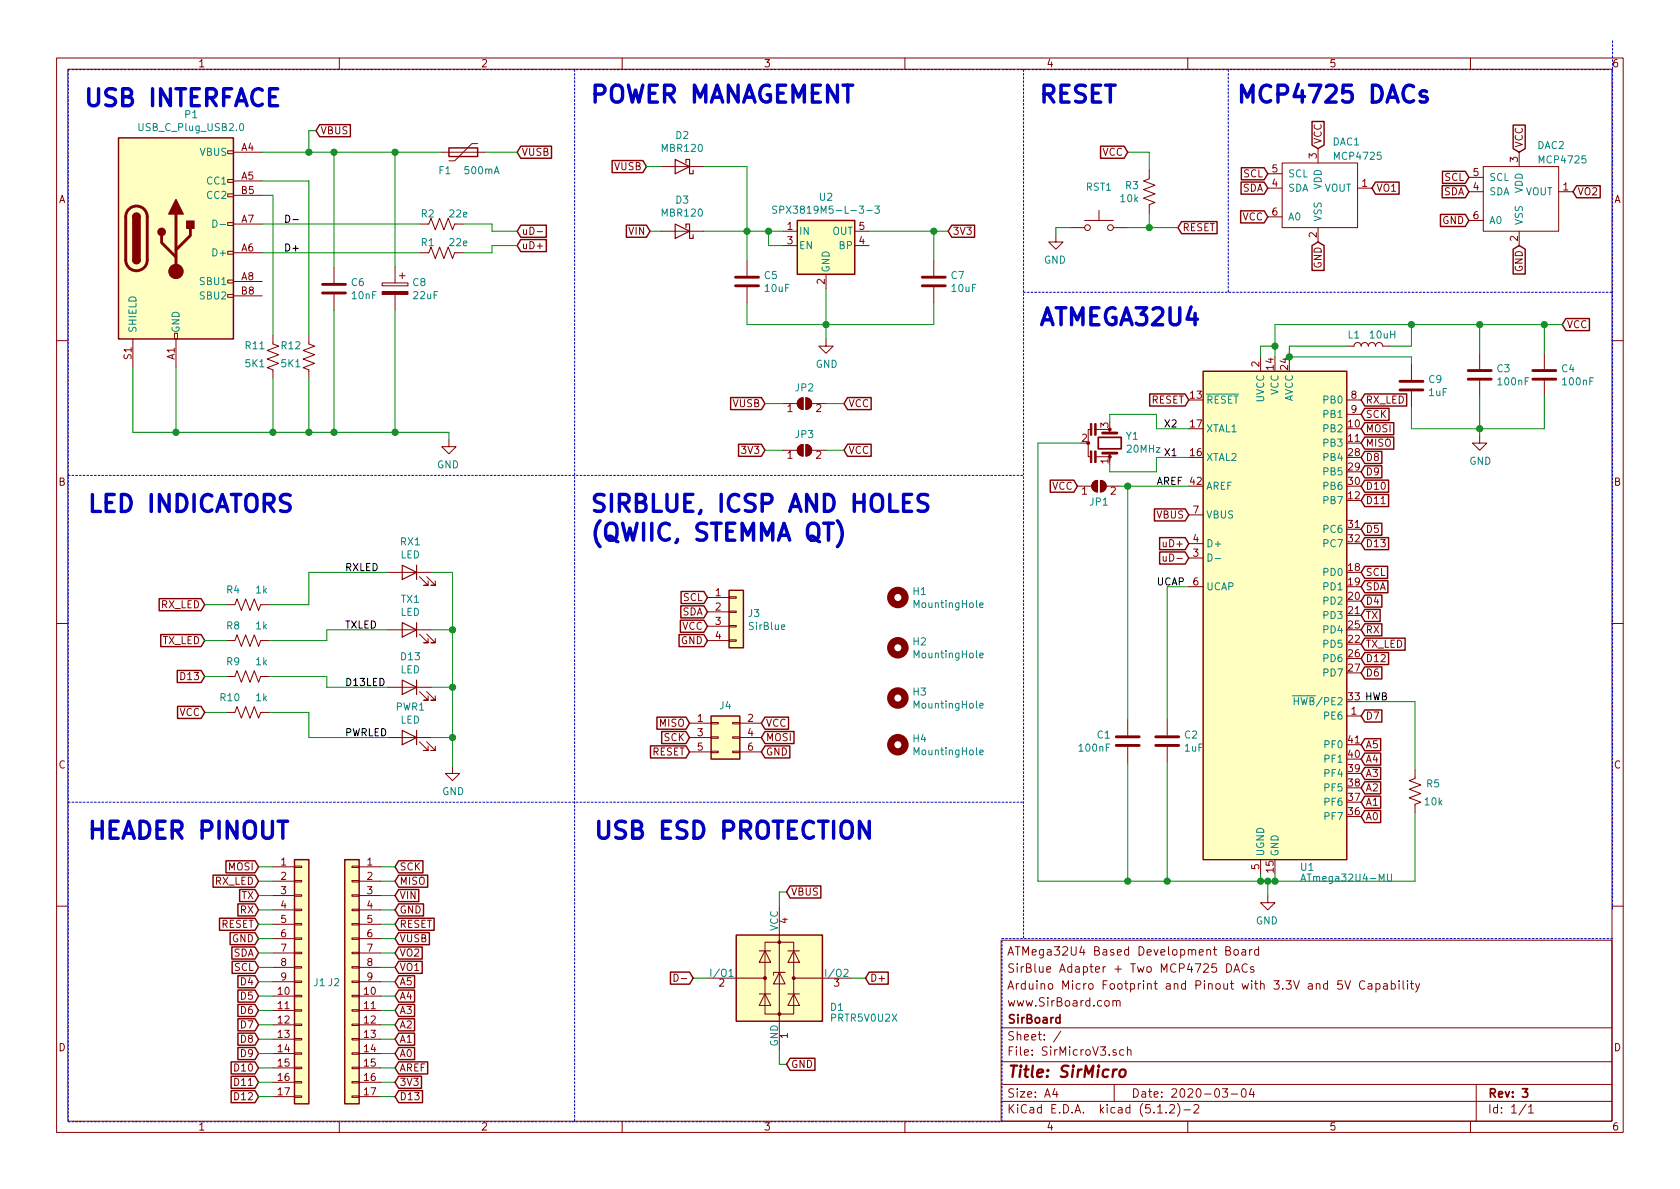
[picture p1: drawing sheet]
EESchema Schematic File Version 4
LIBS:SirMicroV3-cache
EELAYER 29 0
EELAYER END
$Descr A4 11693 8268
encoding utf-8
Sheet 1 1
Title "SirMicro"
Date "2020-03-04"
Rev "3"
Comp "SirBoard"
Comment1 "www.SirBoard.com"
Comment2 "Arduino Micro Footprint and Pinout with 3.3V and 5V Capability"
Comment3 "SirBlue Adapter + Two MCP4725 DACs"
Comment4 "ATMega32U4 Based Development Board"
$EndDescr
$Comp
L Device:R_US R3
U 1 1
P 8000 1325
F 0 "R3" H 8068 1371 50  0000 L CNN
F 1 "10k" H 8068 1280 50  0000 L CNN
F 2 "Resistor_SMD:R_0603_1608Metric" V 8040 1315 50  0001 C CNN
F 3 "~" H 8000 1325 50  0001 C CNN
F 4 "C99198" H 8000 1325 50  0001 C CNN "Part"
	1    8000 1325
	-1   0    0    -1  
$EndComp
$Comp
L Device:LED RX1
U 1 1
P 2850 3975
F 0 "RX1" H 2843 4191 50  0000 C CNN
F 1 "LED" H 2843 4100 50  0000 C CNN
F 2 "LED_SMD:LED_0603_1608Metric" H 2850 3975 50  0001 C CNN
F 3 "~" H 2850 3975 50  0001 C CNN
F 4 "C205443" H 2850 3975 50  0001 C CNN "Part"
	1    2850 3975
	-1   0    0    -1  
$EndComp
$Comp
L Switch:SW_Push RST1
U 1 1
P 7650 1575
F 0 "RST1" H 7650 1860 50  0000 C CNN
F 1 "SW_Push" H 7650 1769 50  0001 C CNN
F 2 "Button_Switch_SMD:SW_SPST_B3U-1000P" H 7650 1775 50  0001 C CNN
F 3 "~" H 7650 1775 50  0001 C CNN
F 4 "C231330" H 7650 1575 50  0001 C CNN "Part"
	1    7650 1575
	-1   0    0    -1  
$EndComp
$Comp
L Device:LED TX1
U 1 1
P 2850 4375
F 0 "TX1" H 2843 4591 50  0000 C CNN
F 1 "LED" H 2843 4500 50  0000 C CNN
F 2 "LED_SMD:LED_0603_1608Metric" H 2850 4375 50  0001 C CNN
F 3 "~" H 2850 4375 50  0001 C CNN
F 4 "C205443" H 2850 4375 50  0001 C CNN "Part"
	1    2850 4375
	-1   0    0    -1  
$EndComp
$Comp
L Device:LED PWR1
U 1 1
P 2850 5125
F 0 "PWR1" H 2843 5341 50  0000 C CNN
F 1 "LED" H 2843 5250 50  0000 C CNN
F 2 "LED_SMD:LED_0603_1608Metric" H 2850 5125 50  0001 C CNN
F 3 "~" H 2850 5125 50  0001 C CNN
F 4 "C118330" H 2850 5125 50  0001 C CNN "Part"
	1    2850 5125
	-1   0    0    -1  
$EndComp
$Comp
L Device:LED D13
U 1 1
P 2850 4775
F 0 "D13" H 2843 4991 50  0000 C CNN
F 1 "LED" H 2843 4900 50  0000 C CNN
F 2 "LED_SMD:LED_0603_1608Metric" H 2850 4775 50  0001 C CNN
F 3 "~" H 2850 4775 50  0001 C CNN
F 4 "C193191" H 2850 4775 50  0001 C CNN "Part"
	1    2850 4775
	-1   0    0    -1  
$EndComp
Wire Wire Line
	3000 3975 3150 3975
Wire Wire Line
	3150 5125 3000 5125
Wire Wire Line
	3150 4775 3150 5125
Wire Wire Line
	3000 4375 3150 4375
$Comp
L power:GND #PWR0106
U 1 1
P 3150 5325
F 0 "#PWR0106" H 3150 5075 50  0001 C CNN
F 1 "GND" H 3155 5152 50  0000 C CNN
F 2 "" H 3150 5325 50  0001 C CNN
F 3 "" H 3150 5325 50  0001 C CNN
	1    3150 5325
	1    0    0    -1  
$EndComp
Text Label 2400 5125 0    50   ~ 0
PWRLED
Text Label 2400 4775 0    50   ~ 0
D13LED
Wire Wire Line
	8000 1475 8000 1575
Connection ~ 3150 5125
Text GLabel 1425 4450 0    50   Input ~ 0
TX_LED
Text GLabel 9475 5675 2    50   Input ~ 0
A0
Text GLabel 9475 5575 2    50   Input ~ 0
A1
Text GLabel 9475 5475 2    50   Input ~ 0
A2
Text GLabel 9475 5375 2    50   Input ~ 0
A3
Text GLabel 9475 5275 2    50   Input ~ 0
A4
Text GLabel 9475 5175 2    50   Input ~ 0
A5
Text GLabel 2750 7225 2    50   Input ~ 0
A1
Text GLabel 2750 7125 2    50   Input ~ 0
A2
Text GLabel 2750 7025 2    50   Input ~ 0
A3
Text GLabel 2750 6925 2    50   Input ~ 0
A4
Text GLabel 2750 6825 2    50   Input ~ 0
A5
Text GLabel 2750 6525 2    50   Input ~ 0
VUSB
Text GLabel 2750 6425 2    50   Input ~ 0
RESET
Wire Wire Line
	2650 7325 2750 7325
Wire Wire Line
	2750 7225 2650 7225
Wire Wire Line
	2650 7125 2750 7125
Wire Wire Line
	2750 7025 2650 7025
Wire Wire Line
	2650 6925 2750 6925
Wire Wire Line
	2750 6825 2650 6825
Wire Wire Line
	2650 6525 2750 6525
Wire Wire Line
	2650 6425 2750 6425
Text GLabel 1425 4700 0    50   Input ~ 0
D13
Wire Wire Line
	6500 1800 6500 1600
Wire Wire Line
	6500 1600 6050 1600
Wire Wire Line
	5450 1600 5350 1600
Wire Wire Line
	5200 1600 5200 1800
Wire Wire Line
	5750 2000 5750 2250
Wire Wire Line
	5750 2250 6500 2250
Wire Wire Line
	5450 1700 5350 1700
Wire Wire Line
	5350 1700 5350 1600
Connection ~ 5350 1600
Wire Wire Line
	5350 1600 5200 1600
$Comp
L Device:Resonator Y1
U 1 1
P 7725 3075
F 0 "Y1" V 7770 3185 50  0000 L CNN
F 1 "20MHz" V 7680 3185 50  0000 L CNN
F 2 "Crystal:Resonator_SMD_muRata_CSTxExxV-3Pin_3.0x1.1mm" H 7700 3075 50  0001 C CNN
F 3 "~" H 7700 3075 50  0001 C CNN
F 4 "C91586" V 7725 3075 50  0001 C CNN "Part"
	1    7725 3075
	0    1    -1   0   
$EndComp
Wire Wire Line
	7725 2925 7725 2875
Wire Wire Line
	7725 3275 7725 3225
Wire Wire Line
	7525 3075 7225 3075
Text GLabel 2750 7425 2    50   Input ~ 0
AREF
Text GLabel 2750 7325 2    50   Input ~ 0
A0
Wire Wire Line
	2750 7425 2650 7425
Wire Wire Line
	2650 6325 2750 6325
Wire Wire Line
	3150 5125 3150 5325
Wire Wire Line
	1900 6225 1800 6225
$Comp
L power:GND #PWR0102
U 1 1
P 7350 1625
F 0 "#PWR0102" H 7350 1375 50  0001 C CNN
F 1 "GND" H 7355 1452 50  0000 C CNN
F 2 "" H 7350 1625 50  0001 C CNN
F 3 "" H 7350 1625 50  0001 C CNN
	1    7350 1625
	-1   0    0    -1  
$EndComp
Text GLabel 8200 1575 2    50   Input ~ 0
RESET
Wire Wire Line
	8200 1575 8000 1575
Connection ~ 8000 1575
Wire Wire Line
	7450 1575 7350 1575
Wire Wire Line
	7350 1575 7350 1625
Text GLabel 1800 6125 0    50   Input ~ 0
RX_LED
Text GLabel 1800 6025 0    50   Input ~ 0
MOSI
Text GLabel 1800 6425 0    50   Input ~ 0
RESET
Text GLabel 1800 6525 0    50   Input ~ 0
GND
Text GLabel 1800 6625 0    50   Input ~ 0
SDA
Text GLabel 1800 6725 0    50   Input ~ 0
SCL
Text GLabel 1800 6825 0    50   Input ~ 0
D4
Text GLabel 1800 6925 0    50   Input ~ 0
D5
Text GLabel 1800 7625 0    50   Input ~ 0
D12
Text GLabel 1800 7525 0    50   Input ~ 0
D11
Text GLabel 1800 7425 0    50   Input ~ 0
D10
Text GLabel 1800 7325 0    50   Input ~ 0
D9
Text GLabel 1800 7225 0    50   Input ~ 0
D8
Wire Wire Line
	1800 6525 1900 6525
Wire Wire Line
	1900 6625 1800 6625
Wire Wire Line
	1800 6725 1900 6725
Wire Wire Line
	1900 6825 1800 6825
Wire Wire Line
	1900 7025 1800 7025
Wire Wire Line
	1800 7125 1900 7125
Wire Wire Line
	1800 7225 1900 7225
Wire Wire Line
	1800 7425 1900 7425
Wire Wire Line
	1800 6025 1900 6025
Wire Wire Line
	1900 6425 1800 6425
Wire Wire Line
	1800 6125 1900 6125
Wire Wire Line
	1800 7325 1900 7325
Connection ~ 5750 2250
Wire Wire Line
	5200 2100 5200 2250
Wire Wire Line
	6500 2100 6500 2250
$Comp
L power:GND #PWR0107
U 1 1
P 5750 2350
F 0 "#PWR0107" H 5750 2100 50  0001 C CNN
F 1 "GND" H 5755 2177 50  0000 C CNN
F 2 "" H 5750 2350 50  0001 C CNN
F 3 "" H 5750 2350 50  0001 C CNN
	1    5750 2350
	1    0    0    -1  
$EndComp
Wire Wire Line
	5750 2350 5750 2250
Wire Wire Line
	7850 1575 8000 1575
Text GLabel 6600 1600 2    50   Input ~ 0
3V3
Wire Wire Line
	6600 1600 6500 1600
Connection ~ 6500 1600
Text GLabel 5875 2800 2    50   Input ~ 0
VCC
Text GLabel 5325 3125 0    50   Input ~ 0
3V3
Text GLabel 1425 4200 0    50   Input ~ 0
RX_LED
Text GLabel 2750 6125 2    50   Input ~ 0
MISO
Wire Wire Line
	2650 6225 2750 6225
Text GLabel 1800 6325 0    50   Input ~ 0
RX
Wire Wire Line
	1900 6325 1800 6325
Text GLabel 1800 6225 0    50   Input ~ 0
TX
Wire Wire Line
	2650 7525 2750 7525
Text GLabel 2750 7525 2    50   Input ~ 0
3V3
Wire Wire Line
	1800 6925 1900 6925
Wire Wire Line
	2650 6125 2750 6125
Text GLabel 2750 6225 2    50   Input ~ 0
VIN
Text GLabel 2750 6025 2    50   Input ~ 0
SCK
Wire Wire Line
	2650 6025 2750 6025
Wire Wire Line
	3000 4775 3150 4775
Text Label 2400 3975 0    50   ~ 0
RXLED
Text Label 2400 4375 0    50   ~ 0
TXLED
$Comp
L Device:C C5
U 1 1
P 5200 1950
F 0 "C5" H 5315 1995 50  0000 L CNN
F 1 "10uF" H 5315 1905 50  0000 L CNN
F 2 "Capacitor_SMD:C_0805_2012Metric" H 5238 1800 50  0001 C CNN
F 3 "~" H 5200 1950 50  0001 C CNN
F 4 "C95841" H 5200 1950 50  0001 C CNN "Part"
	1    5200 1950
	1    0    0    -1  
$EndComp
$Comp
L Device:C C7
U 1 1
P 6500 1950
F 0 "C7" H 6615 1995 50  0000 L CNN
F 1 "10uF" H 6615 1905 50  0000 L CNN
F 2 "Capacitor_SMD:C_0805_2012Metric" H 6538 1800 50  0001 C CNN
F 3 "~" H 6500 1950 50  0001 C CNN
F 4 "C95841" H 6500 1950 50  0001 C CNN "Part"
	1    6500 1950
	1    0    0    -1  
$EndComp
$Comp
L Mechanical:MountingHole H1
U 1 1
P 6250 4150
F 0 "H1" H 6350 4195 50  0000 L CNN
F 1 "MountingHole" H 6350 4105 50  0000 L CNN
F 2 "MountingHole:MountingHole_2.2mm_M2" H 6250 4150 50  0001 C CNN
F 3 "~" H 6250 4150 50  0001 C CNN
	1    6250 4150
	1    0    0    -1  
$EndComp
$Comp
L Mechanical:MountingHole H2
U 1 1
P 6250 4500
F 0 "H2" H 6350 4545 50  0000 L CNN
F 1 "MountingHole" H 6350 4455 50  0000 L CNN
F 2 "MountingHole:MountingHole_2.2mm_M2" H 6250 4500 50  0001 C CNN
F 3 "~" H 6250 4500 50  0001 C CNN
	1    6250 4500
	1    0    0    -1  
$EndComp
$Comp
L Mechanical:MountingHole H3
U 1 1
P 6250 4850
F 0 "H3" H 6350 4895 50  0000 L CNN
F 1 "MountingHole" H 6350 4805 50  0000 L CNN
F 2 "MountingHole:MountingHole_2.2mm_M2" H 6250 4850 50  0001 C CNN
F 3 "~" H 6250 4850 50  0001 C CNN
	1    6250 4850
	1    0    0    -1  
$EndComp
$Comp
L Mechanical:MountingHole H4
U 1 1
P 6250 5175
F 0 "H4" H 6350 5220 50  0000 L CNN
F 1 "MountingHole" H 6350 5130 50  0000 L CNN
F 2 "MountingHole:MountingHole_2.2mm_M2" H 6250 5175 50  0001 C CNN
F 3 "~" H 6250 5175 50  0001 C CNN
	1    6250 5175
	1    0    0    -1  
$EndComp
$Comp
L Device:R_US R8
U 1 1
P 1725 4450
F 0 "R8" V 1825 4500 50  0000 L CNN
F 1 "1k" V 1825 4400 50  0000 R CNN
F 2 "Resistor_SMD:R_0603_1608Metric" V 1765 4440 50  0001 C CNN
F 3 "~" H 1725 4450 50  0001 C CNN
F 4 "C25585" V 1725 4450 50  0001 C CNN "Part"
	1    1725 4450
	0    -1   -1   0   
$EndComp
$Comp
L Device:R_US R9
U 1 1
P 1725 4700
F 0 "R9" V 1825 4750 50  0000 L CNN
F 1 "1k" V 1825 4650 50  0000 R CNN
F 2 "Resistor_SMD:R_0603_1608Metric" V 1765 4690 50  0001 C CNN
F 3 "~" H 1725 4700 50  0001 C CNN
F 4 "C25585" V 1725 4700 50  0001 C CNN "Part"
	1    1725 4700
	0    -1   -1   0   
$EndComp
$Comp
L Device:R_US R10
U 1 1
P 1725 4950
F 0 "R10" V 1825 5000 50  0000 L CNN
F 1 "1k" V 1825 4900 50  0000 R CNN
F 2 "Resistor_SMD:R_0603_1608Metric" V 1765 4940 50  0001 C CNN
F 3 "~" H 1725 4950 50  0001 C CNN
F 4 "C25585" V 1725 4950 50  0001 C CNN "Part"
	1    1725 4950
	0    -1   -1   0   
$EndComp
$Comp
L Device:R_US R4
U 1 1
P 1725 4200
F 0 "R4" V 1825 4250 50  0000 L CNN
F 1 "1k" V 1825 4150 50  0000 R CNN
F 2 "Resistor_SMD:R_0603_1608Metric" V 1765 4190 50  0001 C CNN
F 3 "~" H 1725 4200 50  0001 C CNN
F 4 "C25585" V 1725 4200 50  0001 C CNN "Part"
	1    1725 4200
	0    -1   -1   0   
$EndComp
Wire Wire Line
	1425 4200 1575 4200
Wire Wire Line
	1575 4450 1425 4450
Wire Wire Line
	1425 4700 1575 4700
Wire Wire Line
	1575 4950 1425 4950
Wire Wire Line
	1875 4200 2150 4200
Wire Wire Line
	2150 4200 2150 3975
Wire Wire Line
	2150 3975 2700 3975
Wire Wire Line
	1875 4450 2275 4450
Wire Wire Line
	2275 4450 2275 4375
Wire Wire Line
	2275 4375 2700 4375
Wire Wire Line
	1875 4700 2275 4700
Wire Wire Line
	2275 4700 2275 4775
Wire Wire Line
	2275 4775 2700 4775
Wire Wire Line
	2150 5125 2150 4950
Wire Wire Line
	2150 4950 1875 4950
Wire Wire Line
	2150 5125 2700 5125
$Comp
L Device:R_US R2
U 1 1
P 3075 1550
F 0 "R2" V 3143 1596 50  0000 L CNN
F 1 "22e" V 3143 1505 50  0000 R CNN
F 2 "Resistor_SMD:R_0603_1608Metric" V 3115 1540 50  0001 C CNN
F 3 "~" H 3075 1550 50  0001 C CNN
F 4 "C325726" V 3075 1550 50  0001 C CNN "Part"
	1    3075 1550
	0    -1   -1   0   
$EndComp
$Comp
L Device:R_US R1
U 1 1
P 3075 1750
F 0 "R1" V 3143 1796 50  0000 L CNN
F 1 "22e" V 3143 1705 50  0000 R CNN
F 2 "Resistor_SMD:R_0603_1608Metric" V 3115 1740 50  0001 C CNN
F 3 "~" H 3075 1750 50  0001 C CNN
F 4 "C325726" V 3075 1750 50  0001 C CNN "Part"
	1    3075 1750
	0    -1   -1   0   
$EndComp
$Comp
L Device:Polyfuse F1
U 1 1
P 3225 1050
F 0 "F1" V 3350 875 50  0000 L CNN
F 1 "500mA" V 3350 1050 50  0000 L CNN
F 2 "Resistor_SMD:R_0805_2012Metric" H 3275 850 50  0001 L CNN
F 3 "~" H 3225 1050 50  0001 C CNN
F 4 "C89657" H 3225 1050 50  0001 C CNN "Part"
	1    3225 1050
	0    1    1    0   
$EndComp
$Comp
L Device:C C6
U 1 1
P 2325 2000
F 0 "C6" H 2440 2046 50  0000 L CNN
F 1 "10nF" H 2440 1955 50  0000 L CNN
F 2 "Capacitor_SMD:C_0603_1608Metric" H 2363 1850 50  0001 C CNN
F 3 "~" H 2325 2000 50  0001 C CNN
F 4 "C100042" H 2325 2000 50  0001 C CNN "Part"
	1    2325 2000
	1    0    0    -1  
$EndComp
$Comp
L power:GND #PWR0103
U 1 1
P 3125 3050
F 0 "#PWR0103" H 3125 2800 50  0001 C CNN
F 1 "GND" H 3130 2877 50  0000 C CNN
F 2 "" H 3125 3050 50  0001 C CNN
F 3 "" H 3125 3050 50  0001 C CNN
	1    3125 3050
	-1   0    0    -1  
$EndComp
Wire Wire Line
	3125 3050 3125 3000
$Comp
L SirBoard_Library:USB_C_Plug_USB2.0 P1
U 1 1
P 1225 1650
F 0 "P1" H 1331 2515 50  0000 C CNN
F 1 "USB_C_Plug_USB2.0" H 1331 2425 50  0000 C CNN
F 2 "SirBoardLibrary:USB_C" H 1375 1650 50  0001 C CNN
F 3 "https://www.usb.org/sites/default/files/documents/usb_type-c.zip" H 1375 1650 50  0001 C CNN
F 4 "C165948" H 1331 2425 50  0001 C CNN "Part"
	1    1225 1650
	1    0    0    -1  
$EndComp
Wire Wire Line
	925  3000 925  2550
Wire Wire Line
	2325 2150 2325 3000
Wire Wire Line
	1225 2550 1225 3000
Connection ~ 1225 3000
Wire Wire Line
	1225 3000 925  3000
Wire Wire Line
	3425 1600 3425 1550
Wire Wire Line
	3425 1550 3225 1550
Wire Wire Line
	3225 1750 3425 1750
Wire Wire Line
	3425 1750 3425 1700
Wire Wire Line
	1825 1750 2925 1750
Wire Wire Line
	1825 1550 2925 1550
Wire Wire Line
	2150 1050 1825 1050
Wire Wire Line
	2325 1050 2325 1850
Text GLabel 3600 1050 2    50   Input ~ 0
VUSB
Text GLabel 2200 900  2    50   Input ~ 0
VBUS
Wire Wire Line
	2200 900  2150 900 
Text Label 1975 1750 0    50   ~ 0
D+
Text Label 1975 1550 0    50   ~ 0
D-
$Comp
L Device:CP C8
U 1 1
P 2750 2000
F 0 "C8" H 2632 2046 50  0000 R CNN
F 1 "22uF" H 2632 1955 50  0000 R CNN
F 2 "Capacitor_Tantalum_SMD:CP_EIA-3216-12_Kemet-S" H 2788 1850 50  0001 C CNN
F 3 "~" H 2750 2000 50  0001 C CNN
F 4 "C122643" H 2750 2000 50  0001 C CNN "Part"
	1    2750 2000
	-1   0    0    -1  
$EndComp
Wire Notes Line
	475  475  11225 475 
Text Notes 575  750  0    118  ~ 24
USB INTERFACE
Wire Notes Line
	475  475  475  7800
$Comp
L Device:R_US R11
U 1 1
P 1900 2475
F 0 "R11" H 1950 2400 50  0000 L CNN
F 1 "5K1" H 2100 2525 50  0000 R CNN
F 2 "Resistor_SMD:R_0603_1608Metric" V 1940 2465 50  0001 C CNN
F 3 "~" H 1900 2475 50  0001 C CNN
F 4 "C325726" V 1900 2475 50  0001 C CNN "Part"
	1    1900 2475
	-1   0    0    1   
$EndComp
$Comp
L Device:R_US R12
U 1 1
P 2150 2475
F 0 "R12" H 2200 2400 50  0000 L CNN
F 1 "5K1" H 2350 2525 50  0000 R CNN
F 2 "Resistor_SMD:R_0603_1608Metric" V 2190 2465 50  0001 C CNN
F 3 "~" H 2150 2475 50  0001 C CNN
F 4 "C325726" V 2150 2475 50  0001 C CNN "Part"
	1    2150 2475
	-1   0    0    1   
$EndComp
Connection ~ 2325 3000
Wire Wire Line
	1900 2325 1900 1350
Wire Wire Line
	1900 1350 1825 1350
Wire Wire Line
	2150 2325 2150 1250
Wire Wire Line
	2150 1250 1825 1250
Wire Wire Line
	1900 2625 1900 3000
Wire Wire Line
	1225 3000 1900 3000
Connection ~ 1900 3000
Wire Wire Line
	1900 3000 2150 3000
Wire Wire Line
	2150 2625 2150 3000
Connection ~ 2150 3000
Wire Wire Line
	2150 3000 2325 3000
Text Notes 600  3575 0    118  ~ 24
LED INDICATORS
Wire Notes Line
	475  7800 6975 7800
Text Notes 600  5850 0    118  ~ 24
HEADER PINOUT
$Comp
L Connector_Generic:Conn_01x04 J3
U 1 1
P 5125 4250
F 0 "J3" H 5204 4242 50  0000 L CNN
F 1 "SirBlue" H 5204 4152 50  0000 L CNN
F 2 "SirBoardLibrary:SirBlue_Connector" H 5125 4250 50  0001 C CNN
F 3 "~" H 5125 4250 50  0001 C CNN
	1    5125 4250
	1    0    0    -1  
$EndComp
Text GLabel 4925 4150 0    50   Input ~ 0
SCL
Text GLabel 4925 4250 0    50   Input ~ 0
SDA
Text GLabel 4925 4350 0    50   Input ~ 0
VCC
Text GLabel 4925 4450 0    50   Input ~ 0
GND
Text Notes 7225 725  0    118  ~ 24
RESET
Wire Wire Line
	8000 1175 8000 1050
Wire Notes Line
	11225 6525 6975 6525
Text Notes 4100 3775 0    118  ~ 24
SIRBLUE, ICSP AND HOLES\n(QWIIC, STEMMA QT)
Wire Notes Line
	11225 275  11225 6325
Wire Notes Line
	475  3300 7125 3300
Text Notes 4100 725  0    118  ~ 24
POWER MANAGEMENT
Text GLabel 4525 1600 0    50   Input ~ 0
VIN
Text GLabel 4500 1150 0    50   Input ~ 0
VUSB
Wire Wire Line
	5200 2250 5750 2250
Text GLabel 2750 6325 2    50   Input ~ 0
GND
Text GLabel 1425 4950 0    50   Input ~ 0
VCC
$Comp
L Device:D_Schottky D3
U 1 1
P 4750 1600
F 0 "D3" H 4750 1386 50  0000 C CNN
F 1 "MBR120" H 4750 1476 50  0000 C CNN
F 2 "Diode_SMD:D_SOD-123F" H 4750 1600 50  0001 C CNN
F 3 "~" H 4750 1600 50  0001 C CNN
F 4 "C223608" H 4750 1600 50  0001 C CNN "Part"
	1    4750 1600
	-1   0    0    1   
$EndComp
Connection ~ 5200 1600
Wire Wire Line
	4900 1600 5200 1600
Wire Wire Line
	4525 1600 4600 1600
$Comp
L Regulator_Linear:SPX3819M5-L-3-3 U2
U 1 1
P 5750 1700
F 0 "U2" H 5750 2040 50  0000 C CNN
F 1 "SPX3819M5-L-3-3" H 5750 1950 50  0000 C CNN
F 2 "Package_TO_SOT_SMD:SOT-23-5" H 5750 2025 50  0001 C CNN
F 3 "https://www.exar.com/content/document.ashx?id=22106&languageid=1033&type=Datasheet&partnumber=SPX3819&filename=SPX3819.pdf&part=SPX3819" H 5750 1700 50  0001 C CNN
	1    5750 1700
	1    0    0    -1  
$EndComp
Wire Wire Line
	5200 1150 5200 1600
Text GLabel 5325 2800 0    50   Input ~ 0
VUSB
Wire Wire Line
	2325 3000 2750 3000
Wire Wire Line
	2150 900  2150 1050
Wire Wire Line
	2150 1050 2325 1050
Wire Wire Line
	2750 1050 2750 1850
Connection ~ 2150 1050
Connection ~ 2325 1050
Wire Wire Line
	2325 1050 2750 1050
Wire Wire Line
	2750 2150 2750 3000
Connection ~ 2750 3000
Wire Wire Line
	2750 3000 3125 3000
Wire Wire Line
	3075 1050 2750 1050
Connection ~ 2750 1050
Text GLabel 3600 1700 2    50   Input ~ 0
uD+
Text GLabel 3600 1600 2    50   Input ~ 0
uD-
Wire Wire Line
	3600 1600 3425 1600
Wire Wire Line
	3425 1700 3600 1700
Wire Wire Line
	3150 3975 3150 4375
Wire Wire Line
	3150 4775 3150 4375
Connection ~ 3150 4775
Connection ~ 3150 4375
Text GLabel 1800 7025 0    50   Input ~ 0
D6
Text GLabel 1800 7125 0    50   Input ~ 0
D7
$Comp
L Connector_Generic:Conn_01x17 J1
U 1 1
P 2100 6825
F 0 "J1" H 2179 6822 50  0000 L CNN
F 1 "Conn_01x17" H 2179 6777 50  0001 L CNN
F 2 "Connector_PinHeader_2.54mm:PinHeader_1x17_P2.54mm_Vertical" H 2100 6825 50  0001 C CNN
F 3 "~" H 2100 6825 50  0001 C CNN
	1    2100 6825
	1    0    0    -1  
$EndComp
Wire Wire Line
	1800 7625 1900 7625
Wire Wire Line
	1800 7525 1900 7525
$Comp
L Connector_Generic:Conn_01x17 J2
U 1 1
P 2450 6825
F 0 "J2" H 2529 6822 50  0000 L CNN
F 1 "Conn_01x17" H 2529 6777 50  0001 L CNN
F 2 "Connector_PinHeader_2.54mm:PinHeader_1x17_P2.54mm_Vertical" H 2450 6825 50  0001 C CNN
F 3 "~" H 2450 6825 50  0001 C CNN
	1    2450 6825
	-1   0    0    -1  
$EndComp
Wire Wire Line
	2750 7625 2650 7625
Text GLabel 2750 7625 2    50   Input ~ 0
D13
Text Notes 4125 5850 0    118  ~ 24
USB ESD PROTECTION
$Comp
L Power_Protection:PRTR5V0U2X D1
U 1 1
P 5425 6800
F 0 "D1" H 5775 6600 50  0000 L CNN
F 1 "PRTR5V0U2X" H 5775 6525 50  0000 L CNN
F 2 "Package_TO_SOT_SMD:SOT-143" H 5485 6800 50  0001 C CNN
F 3 "https://assets.nexperia.com/documents/data-sheet/PRTR5V0U2X.pdf" H 5485 6800 50  0001 C CNN
F 4 "C12333" H 5425 6800 50  0001 C CNN "Part"
	1    5425 6800
	1    0    0    -1  
$EndComp
Wire Wire Line
	5425 6200 5425 6300
Wire Wire Line
	5475 6200 5425 6200
Text GLabel 5475 6200 2    50   Input ~ 0
VBUS
Wire Wire Line
	5425 7400 5425 7300
Wire Wire Line
	5475 7400 5425 7400
Text GLabel 5475 7400 2    50   Input ~ 0
GND
Wire Wire Line
	4825 6800 4925 6800
Wire Wire Line
	6025 6800 5925 6800
Text GLabel 4825 6800 0    50   Input ~ 0
D-
Text GLabel 6025 6800 2    50   Input ~ 0
D+
Wire Notes Line
	475  5575 7125 5575
Wire Notes Line
	4000 475  4000 7800
Wire Notes Line
	6975 7800 6975 6525
$Comp
L Connector_Generic:Conn_02x03_Odd_Even J4
U 1 1
P 5000 5125
F 0 "J4" H 5050 5350 50  0000 C CNN
F 1 "Conn_02x03_Odd_Even" H 5050 5350 50  0001 C CNN
F 2 "Connector_PinHeader_2.54mm:PinHeader_2x03_P2.54mm_Vertical" H 5000 5125 50  0001 C CNN
F 3 "~" H 5000 5125 50  0001 C CNN
	1    5000 5125
	1    0    0    -1  
$EndComp
Text GLabel 4800 5225 0    50   Input ~ 0
RESET
Text GLabel 5300 5125 2    50   Input ~ 0
MOSI
Text GLabel 4800 5025 0    50   Input ~ 0
MISO
Text GLabel 4800 5125 0    50   Input ~ 0
SCK
Text GLabel 5300 5025 2    50   Input ~ 0
VCC
Text GLabel 5300 5225 2    50   Input ~ 0
GND
$Comp
L Device:C C2
U 1 1
P 8125 5150
F 0 "C2" H 8240 5196 50  0000 L CNN
F 1 "1uF" H 8240 5105 50  0000 L CNN
F 2 "Capacitor_SMD:C_0603_1608Metric" H 8163 5000 50  0001 C CNN
F 3 "~" H 8125 5150 50  0001 C CNN
F 4 "C29936" H 8125 5150 50  0001 C CNN "Part"
	1    8125 5150
	1    0    0    -1  
$EndComp
$Comp
L Device:C C1
U 1 1
P 7850 5150
F 0 "C1" H 7965 5196 50  0000 L CNN
F 1 "100nF" H 7965 5105 50  0000 L CNN
F 2 "Capacitor_SMD:C_0603_1608Metric" H 7888 5000 50  0001 C CNN
F 3 "~" H 7850 5150 50  0001 C CNN
F 4 "C42998" H 7850 5150 50  0001 C CNN "Part"
	1    7850 5150
	-1   0    0    -1  
$EndComp
Wire Wire Line
	9825 2250 8875 2250
$Comp
L power:GND #PWR0101
U 1 1
P 8825 6225
F 0 "#PWR0101" H 8825 5975 50  0001 C CNN
F 1 "GND" H 8830 6052 50  0000 C CNN
F 2 "" H 8825 6225 50  0001 C CNN
F 3 "" H 8825 6225 50  0001 C CNN
	1    8825 6225
	-1   0    0    -1  
$EndComp
Wire Wire Line
	8775 6075 8775 6125
Wire Wire Line
	8775 6125 8825 6125
Wire Wire Line
	8875 6125 8875 6075
Wire Wire Line
	8825 6125 8825 6225
Connection ~ 8825 6125
Wire Wire Line
	8825 6125 8875 6125
Text GLabel 9475 4975 2    50   Input ~ 0
D7
$Comp
L Device:R_US R5
U 1 1
P 9850 5500
F 0 "R5" H 9925 5450 50  0000 L CNN
F 1 "10k" H 10050 5575 50  0000 R CNN
F 2 "Resistor_SMD:R_0603_1608Metric" V 9890 5490 50  0001 C CNN
F 3 "~" H 9850 5500 50  0001 C CNN
F 4 "C25585" V 9850 5500 50  0001 C CNN "Part"
	1    9850 5500
	1    0    0    1   
$EndComp
Wire Wire Line
	7225 6125 7850 6125
Wire Wire Line
	7225 3075 7225 6125
Connection ~ 8775 6125
Wire Wire Line
	7850 5300 7850 6125
Connection ~ 7850 6125
Wire Wire Line
	7850 6125 8125 6125
Wire Wire Line
	8125 5300 8125 6125
Connection ~ 8125 6125
Wire Wire Line
	8125 6125 8775 6125
Wire Wire Line
	9850 5650 9850 6125
Connection ~ 8875 6125
Wire Wire Line
	9850 6125 8875 6125
Wire Wire Line
	9850 4875 9850 5350
Wire Wire Line
	9475 4875 9850 4875
Text GLabel 9475 4475 2    50   Input ~ 0
TX_LED
Text GLabel 9475 4575 2    50   Input ~ 0
D12
Text GLabel 9475 3775 2    50   Input ~ 0
D13
Text GLabel 9475 3075 2    50   Input ~ 0
MISO
Text GLabel 9475 2975 2    50   Input ~ 0
MOSI
Text GLabel 9475 2775 2    50   Input ~ 0
RX_LED
Wire Wire Line
	8875 2400 8875 2475
Text GLabel 8275 2775 0    50   Input ~ 0
RESET
$Comp
L Jumper:SolderJumper_2_Open JP1
U 1 1
P 7650 3375
F 0 "JP1" H 7650 3488 50  0000 C CNN
F 1 "AREF" H 7650 3488 50  0001 C CNN
F 2 "Jumper:SolderJumper-2_P1.3mm_Open_RoundedPad1.0x1.5mm" H 7650 3375 50  0001 C CNN
F 3 "~" H 7650 3375 50  0001 C CNN
	1    7650 3375
	1    0    0    1   
$EndComp
Wire Wire Line
	8775 2400 8775 2475
Wire Wire Line
	8875 2400 8775 2400
Connection ~ 8875 2400
Wire Wire Line
	8875 2400 8875 2250
Wire Wire Line
	8975 2400 8975 2475
Wire Wire Line
	9375 2400 8975 2400
Text GLabel 8275 3575 0    50   Input ~ 0
VBUS
Wire Wire Line
	8125 4075 8125 5000
Wire Wire Line
	8275 4075 8125 4075
Text GLabel 8275 3875 0    50   Input ~ 0
uD-
Text GLabel 8275 3775 0    50   Input ~ 0
uD+
Wire Wire Line
	7725 2875 8050 2875
$Comp
L MCU_Microchip_ATmega:ATmega32U4-MU U1
U 1 1
P 8875 4275
F 0 "U1" H 9100 2525 50  0000 C CNN
F 1 "ATmega32U4-MU" H 9375 2450 50  0000 C CNN
F 2 "Package_DFN_QFN:QFN-44-1EP_7x7mm_P0.5mm_EP5.2x5.2mm" H 8875 4275 50  0001 C CIN
F 3 "http://ww1.microchip.com/downloads/en/DeviceDoc/Atmel-7766-8-bit-AVR-ATmega16U4-32U4_Datasheet.pdf" H 8875 4275 50  0001 C CNN
	1    8875 4275
	1    0    0    -1  
$EndComp
Wire Wire Line
	10300 2975 10300 3025
Wire Wire Line
	9825 2400 9825 2250
Wire Wire Line
	9825 2400 9675 2400
Wire Wire Line
	8275 2975 8050 2975
Text GLabel 9475 2875 2    50   Input ~ 0
SCK
Text GLabel 9475 3275 2    50   Input ~ 0
D9
Text GLabel 9475 3375 2    50   Input ~ 0
D10
Text GLabel 9475 3475 2    50   Input ~ 0
D11
Text GLabel 9475 3675 2    50   Input ~ 0
D5
Text GLabel 9475 3175 2    50   Input ~ 0
D8
Text GLabel 9475 4175 2    50   Input ~ 0
D4
Text GLabel 9475 4675 2    50   Input ~ 0
D6
Text GLabel 9475 4375 2    50   Input ~ 0
RX
Text GLabel 9475 4275 2    50   Input ~ 0
TX
Text GLabel 9475 3975 2    50   Input ~ 0
SCL
Text GLabel 9475 4075 2    50   Input ~ 0
SDA
Wire Wire Line
	8050 3275 7725 3275
Wire Wire Line
	8050 3175 8050 3275
Wire Wire Line
	8050 2875 8050 2975
$Comp
L power:GND #PWR0105
U 1 1
P 10300 3025
F 0 "#PWR0105" H 10300 2775 50  0001 C CNN
F 1 "GND" H 10305 2852 50  0000 C CNN
F 2 "" H 10300 3025 50  0001 C CNN
F 3 "" H 10300 3025 50  0001 C CNN
	1    10300 3025
	1    0    0    -1  
$EndComp
Wire Wire Line
	8275 3175 8050 3175
Text Label 8200 2975 2    50   ~ 0
X2
Text Label 8200 3175 2    50   ~ 0
X1
$Comp
L Device:L L1
U 1 1
P 9525 2400
F 0 "L1" V 9600 2300 50  0000 C CNN
F 1 "10uH" V 9600 2500 50  0000 C CNN
F 2 "Inductor_SMD:L_0805_2012Metric_Pad1.15x1.40mm_HandSolder" H 9525 2400 50  0001 C CNN
F 3 "~" H 9525 2400 50  0001 C CNN
F 4 "C99366" V 9525 2400 50  0001 C CNN "Part"
	1    9525 2400
	0    1    -1   0   
$EndComp
$Comp
L Device:C C3
U 1 1
P 10300 2600
F 0 "C3" H 10415 2646 50  0000 L CNN
F 1 "100nF" H 10415 2555 50  0000 L CNN
F 2 "Capacitor_SMD:C_0603_1608Metric" H 10338 2450 50  0001 C CNN
F 3 "~" H 10300 2600 50  0001 C CNN
F 4 "C42998" H 10300 2600 50  0001 C CNN "Part"
	1    10300 2600
	1    0    0    -1  
$EndComp
$Comp
L Device:C C4
U 1 1
P 10750 2600
F 0 "C4" H 10865 2646 50  0000 L CNN
F 1 "100nF" H 10865 2555 50  0000 L CNN
F 2 "Capacitor_SMD:C_0603_1608Metric" H 10788 2450 50  0001 C CNN
F 3 "~" H 10750 2600 50  0001 C CNN
F 4 "C42998" H 10750 2600 50  0001 C CNN "Part"
	1    10750 2600
	1    0    0    -1  
$EndComp
Wire Wire Line
	9825 2975 10300 2975
Wire Wire Line
	10750 2975 10750 2750
Connection ~ 10300 2975
Wire Wire Line
	10300 2975 10750 2975
Wire Wire Line
	10300 2750 10300 2975
Wire Wire Line
	10750 2450 10750 2250
Wire Wire Line
	10750 2250 10300 2250
Connection ~ 9825 2250
Wire Wire Line
	10300 2450 10300 2250
Connection ~ 10300 2250
Wire Wire Line
	10300 2250 9825 2250
Wire Wire Line
	3375 1050 3600 1050
$Comp
L Device:D_Schottky D2
U 1 1
P 4750 1150
F 0 "D2" H 4750 936 50  0000 C CNN
F 1 "MBR120" H 4750 1026 50  0000 C CNN
F 2 "Diode_SMD:D_SOD-123F" H 4750 1150 50  0001 C CNN
F 3 "~" H 4750 1150 50  0001 C CNN
F 4 "C223608" H 4750 1150 50  0001 C CNN "Part"
	1    4750 1150
	-1   0    0    1   
$EndComp
Wire Wire Line
	5200 1150 4900 1150
Wire Wire Line
	4600 1150 4500 1150
Wire Notes Line
	7125 475  7125 6525
Wire Notes Line
	7125 2025 11225 2025
Text Notes 7225 2275 0    118  ~ 24
ATMEGA32U4
Text Label 9500 4875 0    50   ~ 0
HWB
Text Label 8250 4075 2    50   ~ 0
UCAP
$Comp
L Jumper:SolderJumper_2_Open JP2
U 1 1
P 5600 2800
F 0 "JP2" H 5600 2913 50  0000 C CNN
F 1 "SolderJumper_2_Open" H 5600 2913 50  0001 C CNN
F 2 "Jumper:SolderJumper-2_P1.3mm_Open_RoundedPad1.0x1.5mm" H 5600 2800 50  0001 C CNN
F 3 "~" H 5600 2800 50  0001 C CNN
	1    5600 2800
	1    0    0    -1  
$EndComp
$Comp
L Jumper:SolderJumper_2_Open JP3
U 1 1
P 5600 3125
F 0 "JP3" H 5600 3238 50  0000 C CNN
F 1 "SolderJumper_2_Open" H 5600 3238 50  0001 C CNN
F 2 "Jumper:SolderJumper-2_P1.3mm_Open_RoundedPad1.0x1.5mm" H 5600 3125 50  0001 C CNN
F 3 "~" H 5600 3125 50  0001 C CNN
	1    5600 3125
	1    0    0    -1  
$EndComp
Text GLabel 5875 3125 2    50   Input ~ 0
VCC
Wire Wire Line
	5325 2800 5450 2800
Wire Wire Line
	5450 3125 5325 3125
Wire Wire Line
	5750 3125 5875 3125
Wire Wire Line
	5750 2800 5875 2800
Text GLabel 10875 2250 2    50   Input ~ 0
VCC
Wire Wire Line
	10750 2250 10875 2250
Text GLabel 7500 3375 0    50   Input ~ 0
VCC
Connection ~ 10750 2250
Connection ~ 7850 3375
Wire Wire Line
	7850 3375 7800 3375
Wire Wire Line
	7850 3375 8275 3375
Wire Wire Line
	7850 3375 7850 5000
Text Label 8050 3375 0    50   ~ 0
AREF
$Comp
L Device:C C9
U 1 1
P 9825 2675
F 0 "C9" H 9940 2721 50  0000 L CNN
F 1 "1uF" H 9940 2630 50  0000 L CNN
F 2 "Capacitor_SMD:C_0603_1608Metric" H 9863 2525 50  0001 C CNN
F 3 "~" H 9825 2675 50  0001 C CNN
F 4 "C29936" H 9825 2675 50  0001 C CNN "Part"
	1    9825 2675
	1    0    0    -1  
$EndComp
Wire Wire Line
	9825 2975 9825 2825
Wire Wire Line
	9825 2525 9825 2475
Wire Wire Line
	9825 2475 8975 2475
Connection ~ 8975 2475
Text GLabel 2750 6725 2    50   Input ~ 0
VO1
Text GLabel 2750 6625 2    50   Input ~ 0
VO2
Wire Wire Line
	2650 6725 2750 6725
Wire Wire Line
	2650 6625 2750 6625
Text GLabel 10225 1525 0    50   Input ~ 0
GND
Text GLabel 10950 1325 2    50   Input ~ 0
VO2
Text GLabel 10575 1050 1    50   Input ~ 0
VCC
Text GLabel 10575 1700 3    50   Input ~ 0
GND
Text GLabel 10225 1325 0    50   Input ~ 0
SDA
Text GLabel 10225 1225 0    50   Input ~ 0
SCL
$Comp
L SirBoard_Library:MCP4725 DAC2
U 1 1
P 10575 1325
F 0 "DAC2" H 10700 1650 50  0000 L CNN
F 1 "MCP4725" H 10700 1550 50  0000 L CNN
F 2 "Package_TO_SOT_SMD:SOT-23-6" H 10600 1000 50  0001 C CNN
F 3 "" H 10625 1275 50  0001 C CNN
F 4 "C61423" H 10575 950 50  0001 C CNN "Part"
	1    10575 1325
	1    0    0    -1  
$EndComp
Text GLabel 9550 1300 2    50   Input ~ 0
VO1
Text GLabel 9175 1025 1    50   Input ~ 0
VCC
Text GLabel 9175 1675 3    50   Input ~ 0
GND
Text GLabel 8825 1500 0    50   Input ~ 0
VCC
Text GLabel 8825 1300 0    50   Input ~ 0
SDA
Text GLabel 8825 1200 0    50   Input ~ 0
SCL
$Comp
L SirBoard_Library:MCP4725 DAC1
U 1 1
P 9175 1300
F 0 "DAC1" H 9275 1625 50  0000 L CNN
F 1 "MCP4725" H 9275 1525 50  0000 L CNN
F 2 "Package_TO_SOT_SMD:SOT-23-6" H 9200 975 50  0001 C CNN
F 3 "" H 9225 1250 50  0001 C CNN
F 4 "C61423" H 9175 925 50  0001 C CNN "Part"
	1    9175 1300
	1    0    0    -1  
$EndComp
Wire Wire Line
	8000 1050 7850 1050
Text GLabel 7850 1050 0    50   Input ~ 0
VCC
Wire Notes Line
	8550 475  8550 2025
Text Notes 8600 725  0    118  ~ 24
MCP4725 DACs
$EndSCHEMATC
